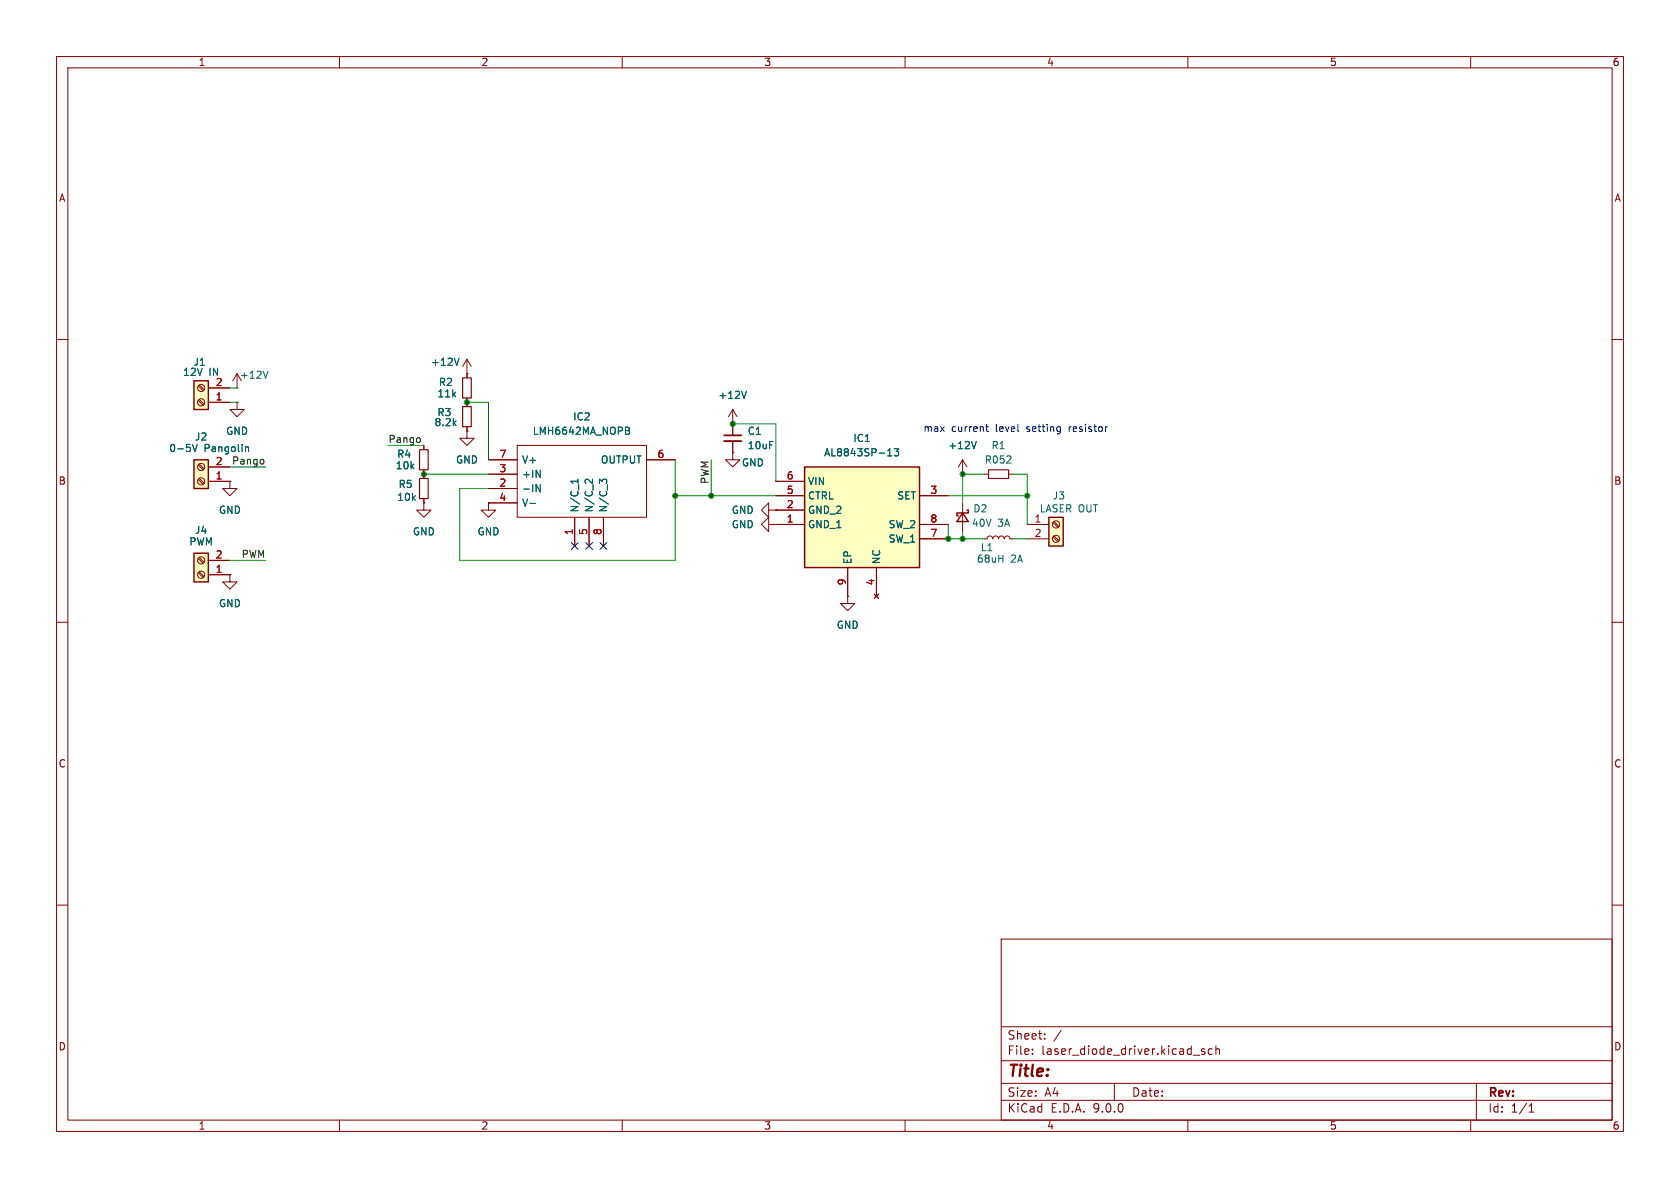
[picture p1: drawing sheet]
<svg xmlns="http://www.w3.org/2000/svg" width="297mm" height="210mm" viewBox="0 0 297 210" stroke-linecap="round" stroke-linejoin="round" font-family="sans-serif">
<g fill="none" stroke="#840000" stroke-width=".18">
<path d="M10 10h277v190h-277zM12 12h273v186h-273zM60 10v2M110 10v2M160 10v2M210 10v2M260 10v2M10 60h2M285 60h2M135.9 90.2v-1.3l-1.3 1.3 1.3 1.2v-1.2h1.3M137.2 90.2h.1M10 110h2"/>
<path d="M285 110h2M10 160h2M177 166h108v32h-108zM285 160h2M60 198v2M110 198v2M160 198v2M177 194.5h108M177 191.5h108M177 187.5h108M177 181.5h108M182.5 186.3v.1"/>
<path d="M182.5 185.5v.1M184.7 183.6v.1M184.7 182.8v.1M187.6 182.1l-1.3 2M197 191.5v3M210 198v2M211 186.5h1.1M213 185.5l-.4-.1-.2 .2 .1 .2 .5 .2v.3h-.6M214.3 185.5l-.4-.1-.3 .3v.4l.1 .2h.6M215 185.5l.2-.1 .3 .1 .1 .9M215 184.9v1.5M260 198v2"/>
<path d="M261 191.5v6.5M270.3 196.6h.9M270.3 195.5l.4-.4v1.5"/>
</g>
<path d="M142.2 82.6h20.4v17.7h-20.4z" fill="#ffffc2"/>
<path d="M142.2 82.6h20.4v17.7h-20.4zM170.2 90.7l1 1.5h-2zM170.9 90.2h.3v.5h-2v.5h.2" fill="none" stroke="#840000" stroke-width=".25"/>
<g fill="none" stroke="#840000" stroke-width=".18">
<path d="M74.9 88.9v1.3h1.3l-1.3 1.2-1.2-1.2h1.2M74.9 88.9h.1M135.9 92.7v-1.3l-1.3 1.3 1.3 1.3v-1.3h1.3M137.2 92.7h.1M137.2 85.1h5M137.2 87.6h5M137.2 90.2h5M137.2 92.7h5M162.6 87.6h5M162.6 92.7h5M162.6 95.3h5M170.2 88.9v5.1"/>
<path d="M149.9 105.4v1.3h1.2l-1.2 1.3-1.3-1.3h1.3M149.9 105.4h.1M149.9 100.3v5.1M154.6 105l.7 .8M154.9 100.3v5.1M155.3 105l-.7 .8"/>
</g>
<path d="M157.1 79.6l.2-.3v1.3M158.1 79.3h.8l-.5 .5 .4 .1v.6l-.2 .1-.5-.1M156.9 80.6h.8" fill="none" stroke="#006464" stroke-width=".18"/>
<path d="M185.4 91.4h2.6v5.1h-2.6z" fill="#ffffc2"/>
<path d="M185.4 91.4h2.6v5.1h-2.6z" fill="none" stroke="#840000" stroke-width=".25"/>
<g fill="none" stroke="#840000" stroke-width=".18">
<path d="M41.9 71.1v1.3h1.3l-1.3 1.3-1.3-1.3h1.3M41.9 71.1h.1M74.9 78.7v.8M91.4 78.7h22.9v12.7h-22.9zM129.5 74.9h.1M129.5 72.4l-.7 1.3M129.5 72.4l.8 1.3M129.5 72.4v4.6M129.5 78v2M74.9 83.1v1.5M74.9 88.1v.8M86.4 88.9v1.3h1.2l-1.2 1.2-1.3-1.2h1.3"/>
<path d="M86.4 88.9h.1M86.4 83.8h5M86.4 81.3h5M86.4 86.4h5M86.4 88.9h5M101.6 91.4v5.1M104.1 91.4v5.1M106.7 91.4v5.1M114.3 81.3h5.1M129.5 80v1.3h1.3l-1.3 1.3-1.2-1.3h1.2M129.5 80h.1M170.2 83.8h.1"/>
<path d="M170.2 81.3l-.8 1.3M170.2 81.3l.7 1.3M170.2 81.3v2.5M174 95.3h.5l.1-.4 .4-.2 .4 .2 .1 .4 .2-.4 .3-.2 .4 .2 .1 .4 .2-.4 .3-.2 .4 .2 .1 .4 .2-.4 .4-.2 .3 .2 .2 .4h.5M174 83.8h.8M178.3 83.8h.8M181.6 92.7h3.8M181.6 95.3h3.8M186.2 92.4l.8 .8M186.2 94.9l.8 .9M186.3 92.2l.9 .8M186.3 94.7l.9 .9"/>
<path d="M40.6 101.6v1.3h1.3l-1.3 1.2-1.2-1.2h1.2M40.6 101.6h.1"/>
<circle cx="186.7" cy="92.7" r=".63"/>
<circle cx="186.7" cy="95.2" r=".63"/>
</g>
<path d="M110.6 75.5l.6 .1v.3l-.2 .2M110.6 76.1h.4M111 76.1l.3 .3-.1 .3-.6 .1M132 69.2l-.5 1.2M172.6 78l-.4 1.3M93.7 89h1M94.8 83.1l.7 1.3v-1.3M94.8 85.7l.7 1.2v-1.2M102.2 84.7v.7M102.2 85.1h-1.3l.4 .3M104.7 84.7v.8l-.9-.8-.3 .1-.1 .5M107.3 85.3v-.3l-.3-.3-.4 .1-.1 .3-.5-.4v.8" fill="none" stroke="#006464" stroke-width=".18"/>
<path d="M128 77h3.1" fill="none" stroke="#840000" stroke-width=".3"/>
<path d="M128 78h3.1" fill="none" stroke="#840000" stroke-width=".33"/>
<path d="M74.2 79.5h1.5v3.6h-1.5zM74.2 84.6h1.5v3.5h-1.5zM174.8 83.1h3.5v1.5h-3.5z" fill="none" stroke="#840000" stroke-width=".2"/>
<path d="M34.3 67.3h2.5v5.1h-2.5z" fill="#ffffc2"/>
<path d="M34.3 67.3h2.5v5.1h-2.5z" fill="none" stroke="#840000" stroke-width=".25"/>
<g fill="none" stroke="#840000" stroke-width=".18">
<path d="M35.1 70.8l.8 .8M35.1 68.2l.8 .9M35.2 70.6l.9 .9M35.2 68.1l.9 .8M36.8 71.1h3.8M36.8 68.6h3.8M41.1 67.3l.8-1.3v2.6M41.9 68.6h.1"/>
<circle cx="35.6" cy="68.6" r=".63"/>
<circle cx="35.6" cy="71.1" r=".63"/>
</g>
<path d="M47.4 65.6l-.4 1.3" fill="none" stroke="#006464" stroke-width=".18"/>
<path d="M34.3 81.3h2.5v5.1h-2.5z" fill="#ffffc2"/>
<path d="M34.3 81.3h2.5v5.1h-2.5z" fill="none" stroke="#840000" stroke-width=".25"/>
<g fill="none" stroke="#840000" stroke-width=".18">
<path d="M35.1 84.8l.8 .8M35.1 82.2l.8 .9M35.2 84.6l.9 .8M35.2 82l.9 .9M36.8 85.1h3.8M36.8 82.6h3.8"/>
<circle cx="35.6" cy="85.1" r=".63"/>
<circle cx="35.6" cy="82.5" r=".63"/>
</g>
<path d="M34 78.6l.5 1.2 .4-1.2M43.4 79.1l.2-.1h.3v.8" fill="none" stroke="#006464" stroke-width=".18"/>
<path d="M34.3 97.8h2.5v5.1h-2.5z" fill="#ffffc2"/>
<path d="M34.3 97.8h2.5v5.1h-2.5z" fill="none" stroke="#840000" stroke-width=".25"/>
<g fill="none" stroke="#840000" stroke-width=".18">
<path d="M36.8 71.1h3.8M36.8 68.6h3.8M41.9 71.1h.1M74.9 78.7v.8M82.5 66h.1M82.5 76.2v1.3h1.3l-1.3 1.2-1.2-1.2h1.2M82.5 76.2h.1M82.5 63.5l-.7 1.3M82.5 63.5l.8 1.3M82.5 63.5v3.3M82.5 70.4v1.5M82.5 75.4v.8"/>
<path d="M129.5 74.9h.1M129.5 74.9v2.1M129.5 78v2M35.1 98.7l.8 .9M35.2 98.6l.9 .8M36.8 99.1h3.8M36.8 85.1h3.8M36.8 82.6h3.8M40.6 85.1v1.3h1.3l-1.3 1.2-1.2-1.2h1.2M40.6 85.1h.1M74.9 88.9h.1M74.9 83.1v1.5"/>
<path d="M74.9 88.1v.8M86.4 88.9h.1M86.4 81.3h5M86.4 83.8h5M86.4 86.4h5M86.4 88.9h5M101.6 91.4v5.1M104.1 91.4v5.1M106.7 91.4v5.1M114.3 81.3h5.1M129.5 80h.1M137.2 90.2h.1"/>
<path d="M137.2 92.7h.1M137.2 85.1h5M137.2 87.6h5M137.2 90.2h5M137.2 92.7h5M162.6 87.6h5M162.6 92.7h5M162.6 95.3h5M170.2 83.8h.1M35.1 101.3l.8 .8M35.2 101.1l.9 .8M36.8 101.6h3.8"/>
<path d="M40.6 101.6h.1M149.9 105.4h.1M149.9 100.3v5.1M154.6 105l.7 .8M154.9 100.3v5.1M155.3 105l-.7 .8"/>
<circle cx="35.6" cy="99.1" r=".63"/>
<circle cx="35.6" cy="101.6" r=".63"/>
</g>
<g fill="none" stroke="#006464" stroke-width=".18">
<path d="M34 78.6l.5 1.2 .4-1.2M43.4 79.1l.2-.1h.3v.8M81.2 63.3l-.5 1.3M110.6 75.5l.6 .1v.3l-.2 .2M110.6 76.1h.4M111 76.1l.3 .3-.1 .3-.6 .1M132 69.2l-.5 1.2M157.1 79.6l.2-.3v1.3M158.1 79.3h.8l-.5 .5 .4 .1v.6l-.2 .1-.5-.1M172.6 78l-.4 1.3M93.7 89h1M94.8 83.1l.7 1.3v-1.3"/>
<path d="M94.8 85.7l.7 1.2v-1.2M102.2 84.7v.7M102.2 85.1h-1.3l.4 .3M104.7 84.7v.8l-.9-.8-.3 .1-.1 .5M107.3 85.3v-.3l-.3-.3-.4 .1-.1 .3-.5-.4v.8M156.9 80.6h.8"/>
</g>
<path d="M81.8 66.8h1.5v3.6h-1.5zM81.8 71.9h1.5v3.5h-1.5z" fill="none" stroke="#840000" stroke-width=".2"/>
<path d="M74.2 77.5v.6M46.6 81.3v.6" fill="none" stroke="#0f0f0f" stroke-width=".18"/>
<g fill="none" stroke="#009600" stroke-width=".18">
<path d="M40.6 71.1h1.3M40.6 68.6h1.3M68.6 78.7h6.3M82.5 71.1h3.9v10.2M129.5 74.9h7.7v10.2M40.6 99.1h6.4M40.6 82.6h6.4M74.9 83.8h11.5M119.4 81.3v17.8h-38.1v-12.7h5.1M119.4 87.6h17.8M125.7 81.3v6.3M167.6 87.6h14"/>
<path d="M167.6 92.7v2.6h6.4M170.2 94v1.3M174 83.8h-3.8v5.1M179.1 83.8h2.5v8.9M179.1 95.3h2.5"/>
</g>
<path d="M101 95.9l1.2 1.2M102.2 95.9l-1.2 1.2M103.5 95.9l1.2 1.2M104.7 95.9l-1.2 1.2M106.1 95.9l1.2 1.2M107.3 95.9l-1.2 1.2" fill="none" stroke="#000084" stroke-width=".18"/>
<path d="M174.3 75.4h.4M174.4 75v1.1l.3 .2" fill="none" stroke="#0000c2" stroke-width=".18"/>
<g fill="#009600" stroke="#009600" stroke-width=".18">
<circle cx="119.4" cy="87.6" r=".46"/>
<circle cx="125.7" cy="87.6" r=".46"/>
<circle cx="181.6" cy="87.6" r=".46"/>
<circle cx="129.5" cy="74.9" r=".46"/>
<circle cx="170.2" cy="83.8" r=".46"/>
<circle cx="170.2" cy="95.3" r=".46"/>
<circle cx="167.6" cy="95.3" r=".46"/>
<circle cx="74.9" cy="83.8" r=".46"/>
<circle cx="82.5" cy="71.1" r=".46"/>
</g>
<text font-size="2.8" fill="#840000" x="178" y="190.9">Title:</text>
<g font-size="2.1" fill="#840000">
<text x="178" y="184">Sheet:</text>
<text x="178" y="186.7">File:</text>
<text x="184.1" y="186.7">laser_diode_driver.kicad_sch</text>
<text x="178" y="196.9">KiCad</text>
<text x="178" y="194.1">Size:</text>
<text x="184.7" y="194.1">A4</text>
<text x="185.7" y="196.9">E.D.A.</text>
<text x="193.3" y="196.9">9.0.0</text>
<text x="200" y="194.1">Date:</text>
<text x="263" y="194.3">Rev:</text>
<text x="263" y="196.9">Id:</text>
<text x="267.1" y="196.9">1/1</text>
</g>
<g font-size="1.8" fill="#840000">
<text x="35" y="11.9">1</text>
<text x="85" y="11.9">2</text>
<text x="135" y="11.9">3</text>
<text x="185" y="11.9">4</text>
<text x="235" y="11.9">5</text>
<text x="285" y="11.9">6</text>
<text x="10.3" y="35.9">A</text>
<text x="285.3" y="35.9">A</text>
<text x="10.3" y="85.9">B</text>
<text x="285.3" y="85.9">B</text>
<text x="10.3" y="135.9">C</text>
<text x="285.3" y="135.9">C</text>
<text x="10.3" y="185.9">D</text>
<text x="285.3" y="185.9">D</text>
<text x="35" y="199.9">1</text>
<text x="85" y="199.9">2</text>
<text x="135" y="199.9">3</text>
<text x="185" y="199.9">4</text>
<text x="235" y="199.9">5</text>
<text x="285" y="199.9">6</text>
</g>
<g font-size="1.8" fill="#006464">
<text x="34.1" y="64.9">J1</text>
<text x="76.1" y="64.9">+12V</text>
<text x="32.3" y="66.6">12V</text>
<text x="36.9" y="66.6">IN</text>
<text x="42.3" y="67.2">+12V</text>
<text x="77.2" y="70.5">11k</text>
<text x="77.5" y="68.4">R2</text>
<text x="126.9" y="70.7">+12V</text>
<text x="39.9" y="77.1">GND</text>
<text x="76.7" y="75.5">8.2k</text>
<text x="77.2" y="73.8">R3</text>
<text x="94.1" y="77.1">LMH6642MA_NOPB</text>
<text x="101.2" y="74.5">IC2</text>
<text x="132.1" y="77.1">C1</text>
<text x="29.8" y="80.1">0-5V</text>
<text x="34.4" y="78.1">J2</text>
<text x="36.1" y="80.1">Pangolin</text>
<text x="69.9" y="83.2">10k</text>
<text x="70.1" y="81.1">R4</text>
<text x="80.5" y="82.1">GND</text>
<text x="92.2" y="82.1">V+</text>
<text x="106.1" y="82.1">OUTPUT</text>
<text x="131.1" y="82.7">GND</text>
<text x="132.1" y="79.6">10uF</text>
<text x="145.6" y="80.9">AL8843SP-13</text>
<text x="150.8" y="78.3">IC1</text>
<text x="167.5" y="79.6">+12V</text>
<text x="174" y="82.1">R052</text>
<text x="175.2" y="79.6">R1</text>
<text x="70.1" y="88.7">10k</text>
<text x="70.4" y="86.5">R5</text>
<text x="92.2" y="84.7">+IN</text>
<text x="92.2" y="87.2">-IN</text>
<text x="92.2" y="89.8">V-</text>
<text x="142.7" y="86">VIN</text>
<text x="142.7" y="88.5">CTRL</text>
<text x="158.5" y="88.5">SET</text>
<text x="186" y="88.5">J3</text>
<text x="34.4" y="94.6">J4</text>
<text x="38.6" y="91">GND</text>
<text x="72.9" y="94.8">GND</text>
<text x="84.3" y="94.8">GND</text>
<text x="102.5" y="90.7" transform="rotate(-90 102.5 90.7)">N/C_1</text>
<text x="105" y="90.7" transform="rotate(-90 105 90.7)">N/C_2</text>
<text x="107.5" y="90.7" transform="rotate(-90 107.5 90.7)">N/C_3</text>
<text x="129.3" y="91">GND</text>
<text x="129.3" y="93.6">GND</text>
<text x="142.7" y="91">GND_2</text>
<text x="142.7" y="93.6">GND_1</text>
<text x="157" y="93.6">SW_2</text>
<text x="171.7" y="93.3">40V</text>
<text x="172" y="90.8">D2</text>
<text x="176.4" y="93.3">3A</text>
<text x="183.7" y="90.8">LASER OUT</text>
<text x="33.4" y="96.6">PWM</text>
<text x="150.7" y="99.8" transform="rotate(-90 150.7 99.8)">EP</text>
<text x="155.8" y="99.8" transform="rotate(-90 155.8 99.8)">NC</text>
<text x="157" y="96.1">SW_1</text>
<text x="172.6" y="99.7">68uH</text>
<text x="173.3" y="97.6">L1</text>
<text x="178.7" y="99.7">2A</text>
<text x="38.6" y="107.5">GND</text>
<text x="147.8" y="111.4">GND</text>
</g>
<g font-size="1.8" fill="#a90000">
<text x="38" y="70.9">1</text>
<text x="38" y="68.3">2</text>
<text x="38" y="82.3">2</text>
<text x="88.2" y="81">7</text>
<text x="88.2" y="83.6">3</text>
<text x="116.1" y="81">6</text>
<text x="38" y="84.8">1</text>
<text x="88.2" y="86.1">2</text>
<text x="88.2" y="88.6">4</text>
<text x="139" y="84.8">6</text>
<text x="139" y="87.4">5</text>
<text x="139" y="89.9">2</text>
<text x="164.4" y="87.4">3</text>
<text x="101.3" y="94.7" transform="rotate(-90 101.3 94.7)">1</text>
<text x="103.9" y="94.7" transform="rotate(-90 103.9 94.7)">5</text>
<text x="106.4" y="94.7" transform="rotate(-90 106.4 94.7)">8</text>
<text x="139" y="92.5">1</text>
<text x="164.4" y="92.5">8</text>
<text x="164.4" y="95">7</text>
<text x="182.8" y="92.5">1</text>
<text x="182.8" y="95">2</text>
<text x="38" y="101.3">1</text>
<text x="38" y="98.8">2</text>
<text x="149.6" y="103.6" transform="rotate(-90 149.6 103.6)">9</text>
<text x="154.7" y="103.6" transform="rotate(-90 154.7 103.6)">4</text>
</g>
<g font-size="1.8" fill="#0000c2">
<text x="163.1" y="76.6">max</text>
<text x="168.2" y="76.6">current</text>
<text x="176.1" y="76.6">level</text>
<text x="181.8" y="76.6">setting</text>
<text x="189.4" y="76.6">resistor</text>
</g>
<g font-size="1.8" fill="#0f0f0f">
<text x="40.9" y="82.2">Pango</text>
<text x="68.6" y="78.4">Pango</text>
<text x="125.4" y="85.7" transform="rotate(-90 125.4 85.7)">PWM</text>
<text x="42.6" y="98.7">PWM</text>
</g>
</svg>
